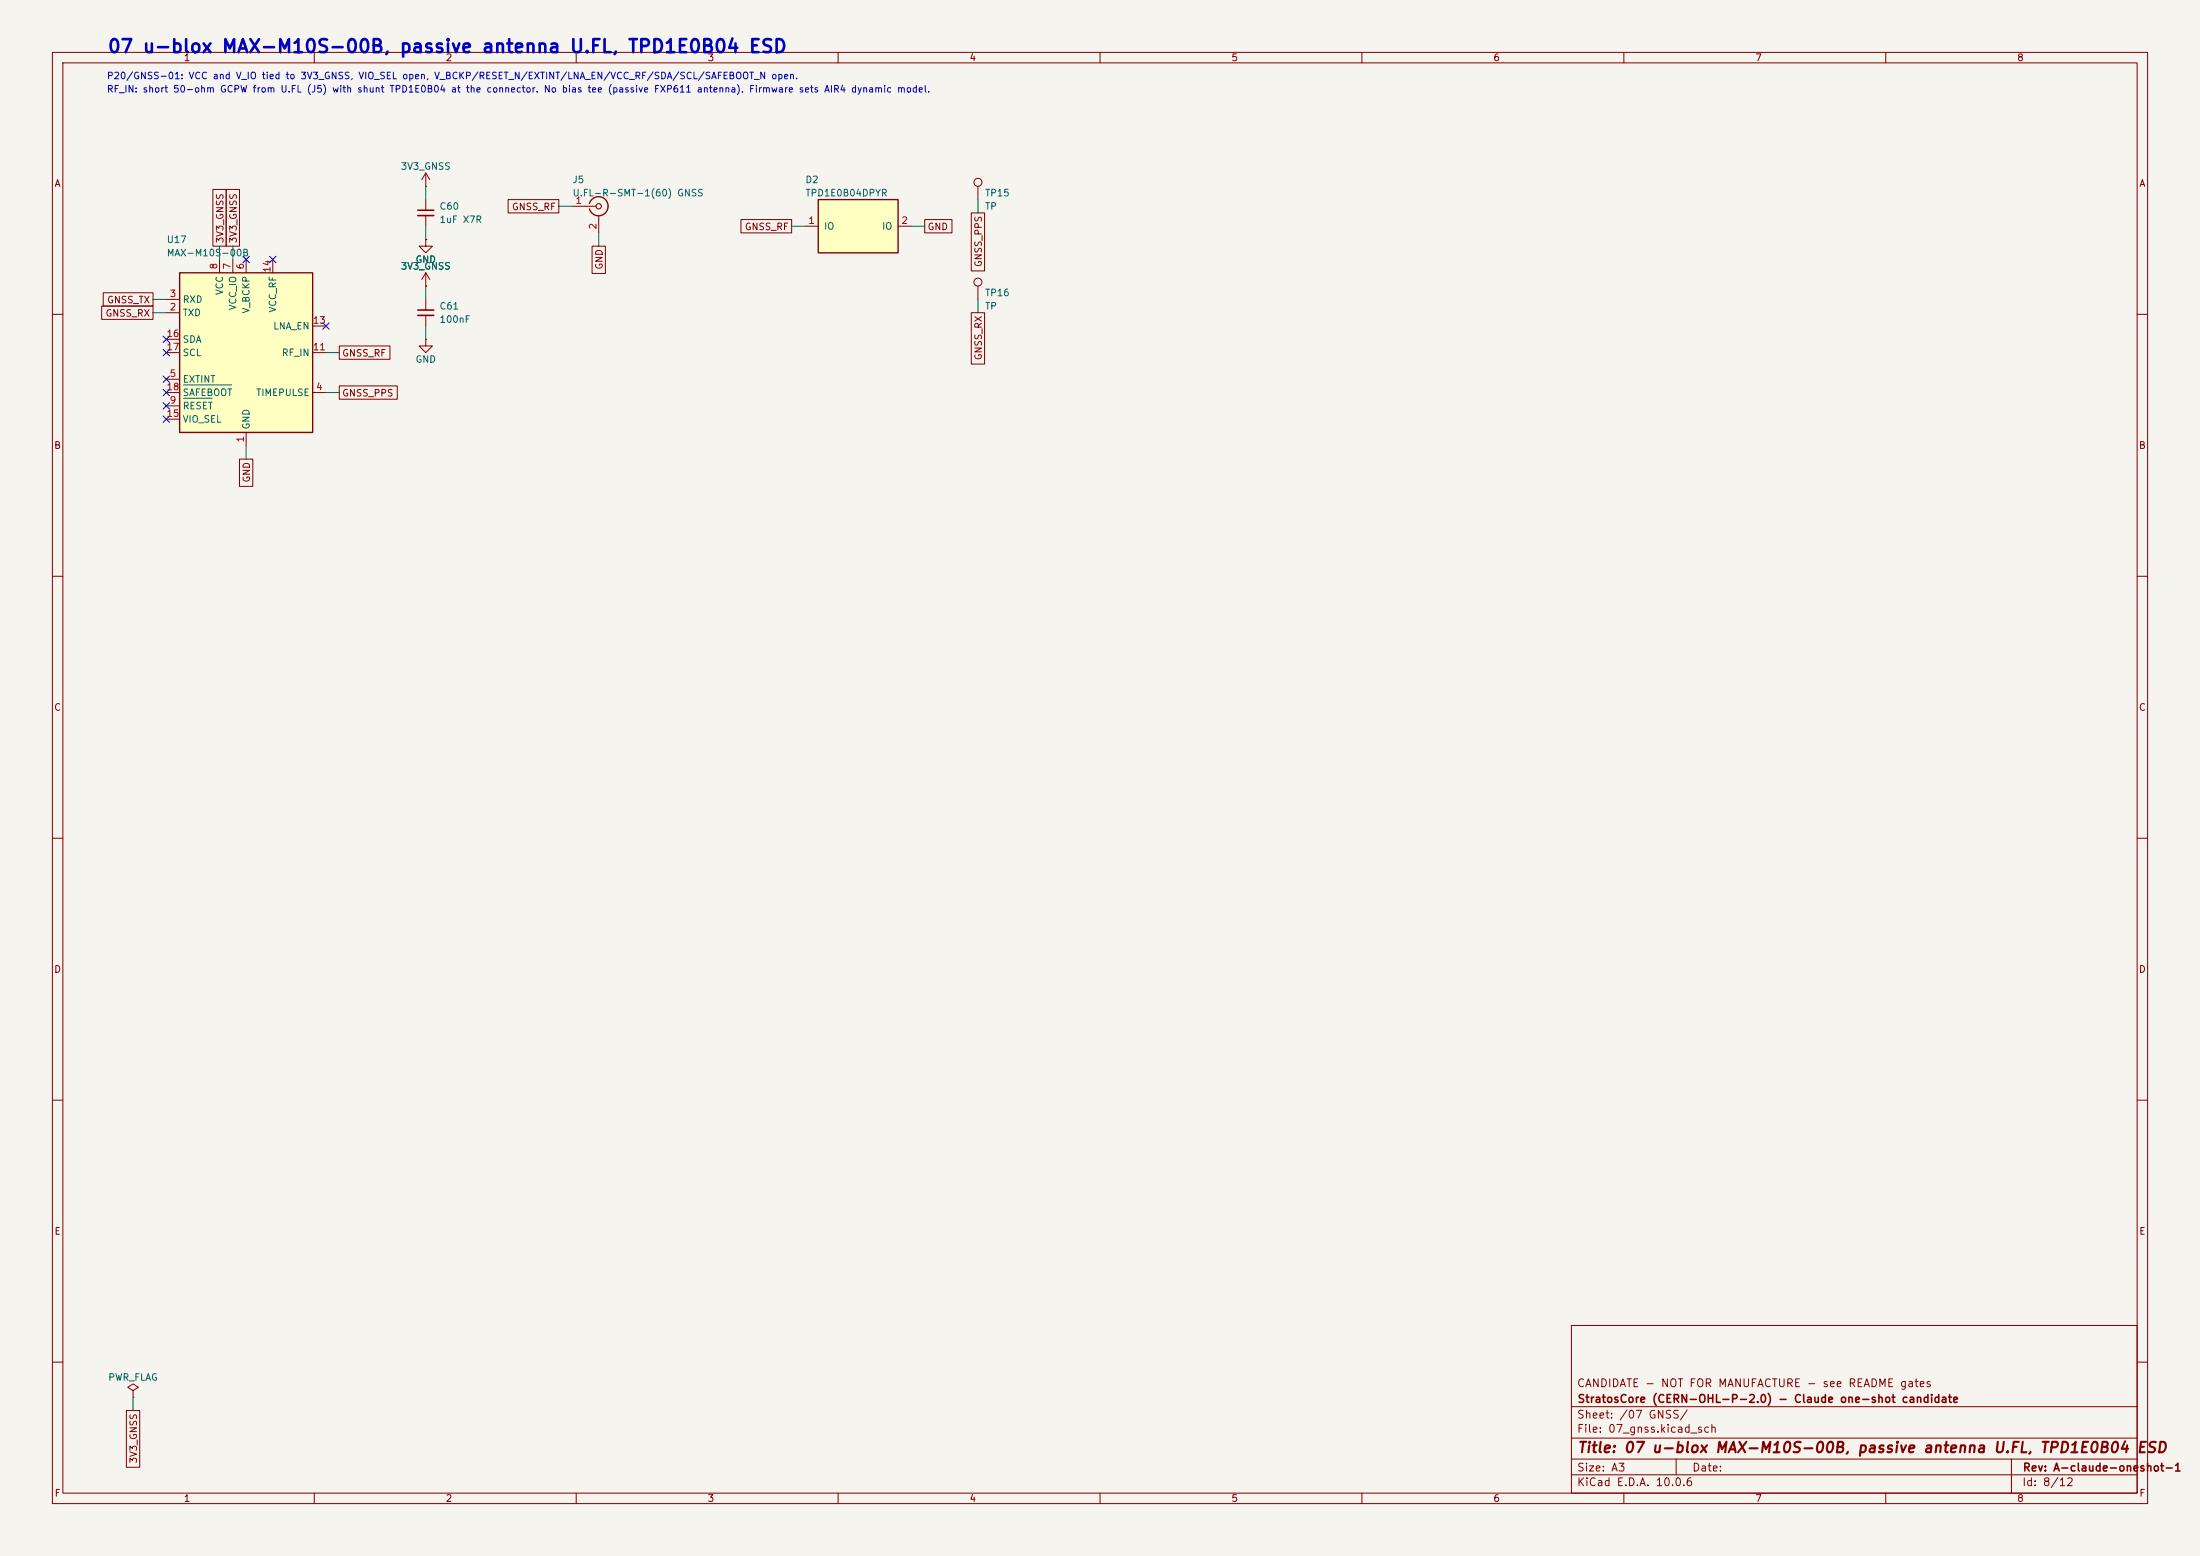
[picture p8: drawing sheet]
<svg xmlns="http://www.w3.org/2000/svg" width="420mm" height="297mm" viewBox="0 0 420 297" stroke-linecap="round" stroke-linejoin="round" font-family="sans-serif">
<path d="M0 0h420v297h-420z" fill="#f5f4ef" stroke="#f5f4ef" stroke-width=".19"/>
<g fill="none" stroke="#840000" stroke-width=".19">
<path d="M10 10h400v277h-400zM12 12h396v273h-396zM60 10v2M110 10v2M160 10v2M210 10v2M260 10v2M310 10v2M360 10v2M81.3 35.6h.1M81.3 33l-.8 1.3M81.3 33l.7 1.3"/>
<path d="M81.3 33v2.6M81.3 38.1v2M109.2 39.4h4.6M186.7 35.6v2.5M81.3 41.1v2.1M114.3 41.1v3.4M186.7 54.6v2.6M10 60h2M81.3 64.8v1.2h1.2l-1.2 1.3-1.3-1.3h1.3M81.3 64.8h.1M408 60h2M10 110h2"/>
<path d="M408 110h2M10 160h2M408 160h2M10 210h2M408 210h2M300 253h108v32h-108zM10 260h2M25.4 265.4l1-.6-1-.6-1 .6 1 .6v1.3M25.4 266.7h.1M300 278.5h108M300 274.5h108M300 268.5h108"/>
<path d="M320 278.5v3M384 278.5v6.5M408 260h2M60 285v2M110 285v2M160 285v2M210 285v2M260 285v2M300 281.5h108M310 285v2M360 285v2"/>
<circle cx="186.7" cy="34.8" r=".76"/>
<circle cx="186.7" cy="53.8" r=".76"/>
</g>
<path d="M112.5 38.9a1.81 1.81 0 0 1 2.8-1 1.81 1.81 0 0 1 0 2.9 1.81 1.81 0 0 1-2.8-.9" fill="none" stroke="#840000" stroke-width=".25"/>
<circle cx="114.3" cy="39.4" r=".51" fill="none" stroke="#840000" stroke-width=".2"/>
<path d="M79.8 40.1h3M79.8 41.1h3" fill="none" stroke="#840000" stroke-width=".3"/>
<path d="M34.3 52.1h25.4v30.5h-25.4z" fill="#ffffc2"/>
<path d="M34.3 52.1h25.4v30.5h-25.4z" fill="none" stroke="#840000" stroke-width=".25"/>
<g fill="none" stroke="#840000" stroke-width=".19">
<path d="M31.7 59.7h2.6M31.7 57.2h2.6M41.9 49.5v2.6M44.4 49.5v2.6M47 49.5v2.6M52.1 49.5v2.6M81.3 45.7v1.3h1.2l-1.2 1.3-1.3-1.3h1.3M81.3 45.7h.1M81.3 54.6h.1M81.3 52.1l-.8 1.2M81.3 52.1l.7 1.2M81.3 52.1v2.5"/>
<path d="M81.3 57.2v2M31.7 74.9h2.6M31.7 72.4h2.6M31.7 77.5h2.6M31.7 67.3h2.6M31.7 64.8h2.6M59.7 74.9h2.5M59.7 67.3h2.5M59.7 62.2h2.5M81.3 60.2v2M31.7 80h2.6M47 82.6v2.5"/>
</g>
<path d="M35 76h5.5M35 73.5h9.2" fill="none" stroke="#006464" stroke-width=".19"/>
<path d="M79.8 59.2h3M79.8 60.2h3" fill="none" stroke="#840000" stroke-width=".3"/>
<path d="M156.2 38.1h15.2v10.2h-15.2z" fill="#ffffc2"/>
<path d="M156.2 38.1h15.2v10.2h-15.2z" fill="none" stroke="#840000" stroke-width=".25"/>
<g fill="none" stroke="#840000" stroke-width=".19">
<path d="M40.6 36.2h2.6v10.8h-2.6zM43.2 36.2h2.5v10.8h-2.5zM97 38.1h9.7v2.5h-9.7zM19.4 58.4h9.8v2.6h-9.8zM19.7 55.9h9.5v2.5h-9.5zM81.3 54.6h.1M81.3 45.7h.1M113 47h2.6v5.2h-2.6zM141.5 41.9h9.6v2.6h-9.6zM153.7 43.2h2.5M171.4 43.2h2.6M176.5 41.9h5.2v2.6h-5.2z"/>
<path d="M185.4 59.7h2.6v9.8h-2.6zM185.4 40.6h2.6v11.1h-2.6zM64.8 73.7h11v2.5h-11zM64.8 66h9.6v2.6h-9.6zM45.7 87.6h2.6v5.2h-2.6zM24.1 269.2h2.6v10.9h-2.6z"/>
</g>
<g fill="none" stroke="#009600" stroke-width=".19">
<path d="M81.3 35.6v2.5M106.7 39.4h2.5M186.7 38.1v2.5M29.2 59.7h2.5M29.2 57.2h2.5M41.9 47v2.5M44.4 47v2.5M81.3 43.2v2.5M81.3 54.6v2.6M114.3 44.5v2.5M151.1 43.2h2.6M174 43.2h2.5"/>
<path d="M186.7 57.2v2.5M62.2 74.9h2.6M62.2 67.3h2.6M81.3 62.2v2.6M47 85.1v2.5M25.4 266.7v2.5"/>
</g>
<g fill="none" stroke="#000084" stroke-width=".19">
<path d="M46.4 48.9l1.2 1.2M47.6 48.9l-1.2 1.2M51.5 48.9l1.2 1.2M52.7 48.9l-1.2 1.2M31.1 64.2l1.3 1.2M31.1 71.8l1.3 1.2M31.1 74.3l1.3 1.2M31.1 76.9l1.3 1.2M31.1 79.4l1.3 1.2M31.1 66.7l1.3 1.2M32.4 64.2l-1.3 1.2M32.4 71.8l-1.3 1.2"/>
<path d="M32.4 74.3l-1.3 1.2M32.4 76.9l-1.3 1.2M32.4 79.4l-1.3 1.2M32.4 66.7l-1.3 1.2M61.6 61.6l1.2 1.2M62.8 61.6l-1.2 1.2"/>
</g>
<text font-size="2.5" fill="#0000c2" x="20.4" y="10.7">07 u-blox MAX-M10S-00B, passive antenna U.FL, TPD1E0B04 ESD</text>
<text font-size="2" fill="#840000" x="301" y="277.8">Title: 07 u-blox MAX-M10S-00B, passive antenna U.FL, TPD1E0B04 ESD</text>
<g font-size="1.5" fill="#840000">
<text x="300.9" y="265.1">CANDIDATE - NOT FOR MANUFACTURE - see README gates</text>
<text x="301" y="268.1">StratosCore (CERN-OHL-P-2.0) - Claude one-shot candidate</text>
<text x="300.9" y="273.8">File: 07_gnss.kicad_sch</text>
<text x="300.9" y="271.1">Sheet: /07 GNSS/</text>
<text x="300.9" y="281.2">Size: A3</text>
<text x="322.9" y="281.2">Date:</text>
<text x="386" y="281.2">Rev: A-claude-oneshot-1</text>
<text x="300.9" y="284">KiCad E.D.A. 10.0.6</text>
<text x="385.9" y="284">Id: 8/12</text>
</g>
<g font-size="1.3" fill="#840000">
<text x="35" y="12">1</text>
<text x="85" y="12">2</text>
<text x="135" y="12">3</text>
<text x="185" y="12">4</text>
<text x="235" y="12">5</text>
<text x="285" y="12">6</text>
<text x="335" y="12">7</text>
<text x="385" y="12">8</text>
<text x="10.3" y="36">A</text>
<text x="408.3" y="36">A</text>
<text x="97.6" y="40.4">GNSS_RF</text>
<text x="43" y="46.5" transform="rotate(-90 43 46.5)">3V3_GNSS</text>
<text x="45.5" y="46.5" transform="rotate(-90 45.5 46.5)">3V3_GNSS</text>
<text x="142.1" y="44.2">GNSS_RF</text>
<text x="177" y="44.2">GND</text>
<text x="115.4" y="51.6" transform="rotate(-90 115.4 51.6)">GND</text>
<text x="187.7" y="51.1" transform="rotate(-90 187.7 51.1)">GNSS_PPS</text>
<text x="20.3" y="58.2">GNSS_TX</text>
<text x="20" y="60.7">GNSS_RX</text>
<text x="65.2" y="68.4">GNSS_RF</text>
<text x="187.7" y="68.9" transform="rotate(-90 187.7 68.9)">GNSS_RX</text>
<text x="65.2" y="76">GNSS_PPS</text>
<text x="10.2" y="86">B</text>
<text x="408.2" y="86">B</text>
<text x="48" y="92.2" transform="rotate(-90 48 92.2)">GND</text>
<text x="10.2" y="136">C</text>
<text x="408.2" y="136">C</text>
<text x="10.2" y="186">D</text>
<text x="408.2" y="186">D</text>
<text x="10.3" y="236">E</text>
<text x="408.3" y="236">E</text>
<text x="26.5" y="279.4" transform="rotate(-90 26.5 279.4)">3V3_GNSS</text>
<text x="10.3" y="286">F</text>
<text x="35" y="287">1</text>
<text x="85" y="287">2</text>
<text x="135" y="287">3</text>
<text x="185" y="287">4</text>
<text x="235" y="287">5</text>
<text x="285" y="287">6</text>
<text x="335" y="287">7</text>
<text x="385" y="287">8</text>
<text x="408.3" y="286">F</text>
</g>
<g font-size="1.3" fill="#0000c2">
<text x="20.3" y="18">RF_IN: short 50-ohm GCPW from U.FL (J5) with shunt TPD1E0B04 at the connector. No bias tee (passive FXP611 antenna). Firmware sets AIR4 dynamic model.</text>
<text x="20.3" y="15.4">P20/GNSS-01: VCC and V_IO tied to 3V3_GNSS, VIO_SEL open, V_BCKP/RESET_N/EXTINT/LNA_EN/VCC_RF/SDA/SCL/SAFEBOOT_N open.</text>
</g>
<g font-size="1.3" fill="#006464">
<text x="76.4" y="32.7">3V3_GNSS</text>
<text x="109.2" y="35.3">J5</text>
<text x="153.7" y="35.3">D2</text>
<text x="83.8" y="40.3">C60</text>
<text x="109.2" y="37.8">U.FL-R-SMT-1(60) GNSS</text>
<text x="153.7" y="37.8">TPD1E0B04DPYR</text>
<text x="187.9" y="37.8">TP15</text>
<text x="187.9" y="40.3">TP</text>
<text x="31.7" y="46.7">U17</text>
<text x="83.8" y="42.9">1uF X7R</text>
<text x="157.2" y="44.1">IO</text>
<text x="168.3" y="44.1">IO</text>
<text x="31.7" y="49.2">MAX-M10S-00B</text>
<text x="76.4" y="51.8">3V3_GNSS</text>
<text x="79.2" y="50.5">GND</text>
<text x="34.8" y="58.1">RXD</text>
<text x="42.9" y="56.4" transform="rotate(-90 42.9 56.4)">VCC</text>
<text x="45.4" y="59.3" transform="rotate(-90 45.4 59.3)">VCC_IO</text>
<text x="48" y="59.9" transform="rotate(-90 48 59.9)">V_BCKP</text>
<text x="53" y="59.8" transform="rotate(-90 53 59.8)">VCC_RF</text>
<text x="83.8" y="59.4">C61</text>
<text x="187.9" y="56.8">TP16</text>
<text x="187.9" y="59.4">TP</text>
<text x="34.8" y="60.7">TXD</text>
<text x="34.8" y="65.7">SDA</text>
<text x="52.1" y="63.2">LNA_EN</text>
<text x="83.8" y="61.9">100nF</text>
<text x="34.8" y="68.3">SCL</text>
<text x="53.7" y="68.3">RF_IN</text>
<text x="79.2" y="69.5">GND</text>
<text x="34.8" y="73.4">EXTINT</text>
<text x="34.8" y="75.9">SAFEBOOT</text>
<text x="48.8" y="75.9">TIMEPULSE</text>
<text x="34.8" y="78.4">RESET</text>
<text x="34.8" y="81">VIO_SEL</text>
<text x="48" y="82.1" transform="rotate(-90 48 82.1)">GND</text>
<text x="20.6" y="263.9">PWR_FLAG</text>
</g>
<g font-size="1.3" fill="#a90000">
<text x="109.8" y="39.2">1</text>
<text x="114.2" y="43.9" transform="rotate(-90 114.2 43.9)">2</text>
<text x="154.2" y="43">1</text>
<text x="172" y="43">2</text>
<text x="41.8" y="51.5" transform="rotate(-90 41.8 51.5)">8</text>
<text x="44.3" y="51.5" transform="rotate(-90 44.3 51.5)">7</text>
<text x="46.9" y="51.5" transform="rotate(-90 46.9 51.5)">6</text>
<text x="51.9" y="52.1" transform="rotate(-90 51.9 52.1)">14</text>
<text x="32.3" y="59.6">2</text>
<text x="32.3" y="57">3</text>
<text x="31.7" y="64.6">16</text>
<text x="59.6" y="62.1">13</text>
<text x="31.7" y="67.2">17</text>
<text x="59.6" y="67.2">11</text>
<text x="31.7" y="74.8">18</text>
<text x="32.3" y="72.3">5</text>
<text x="32.3" y="77.3">9</text>
<text x="60.2" y="74.8">4</text>
<text x="31.7" y="79.9">15</text>
<text x="46.9" y="84.6" transform="rotate(-90 46.9 84.6)">1</text>
</g>
</svg>
